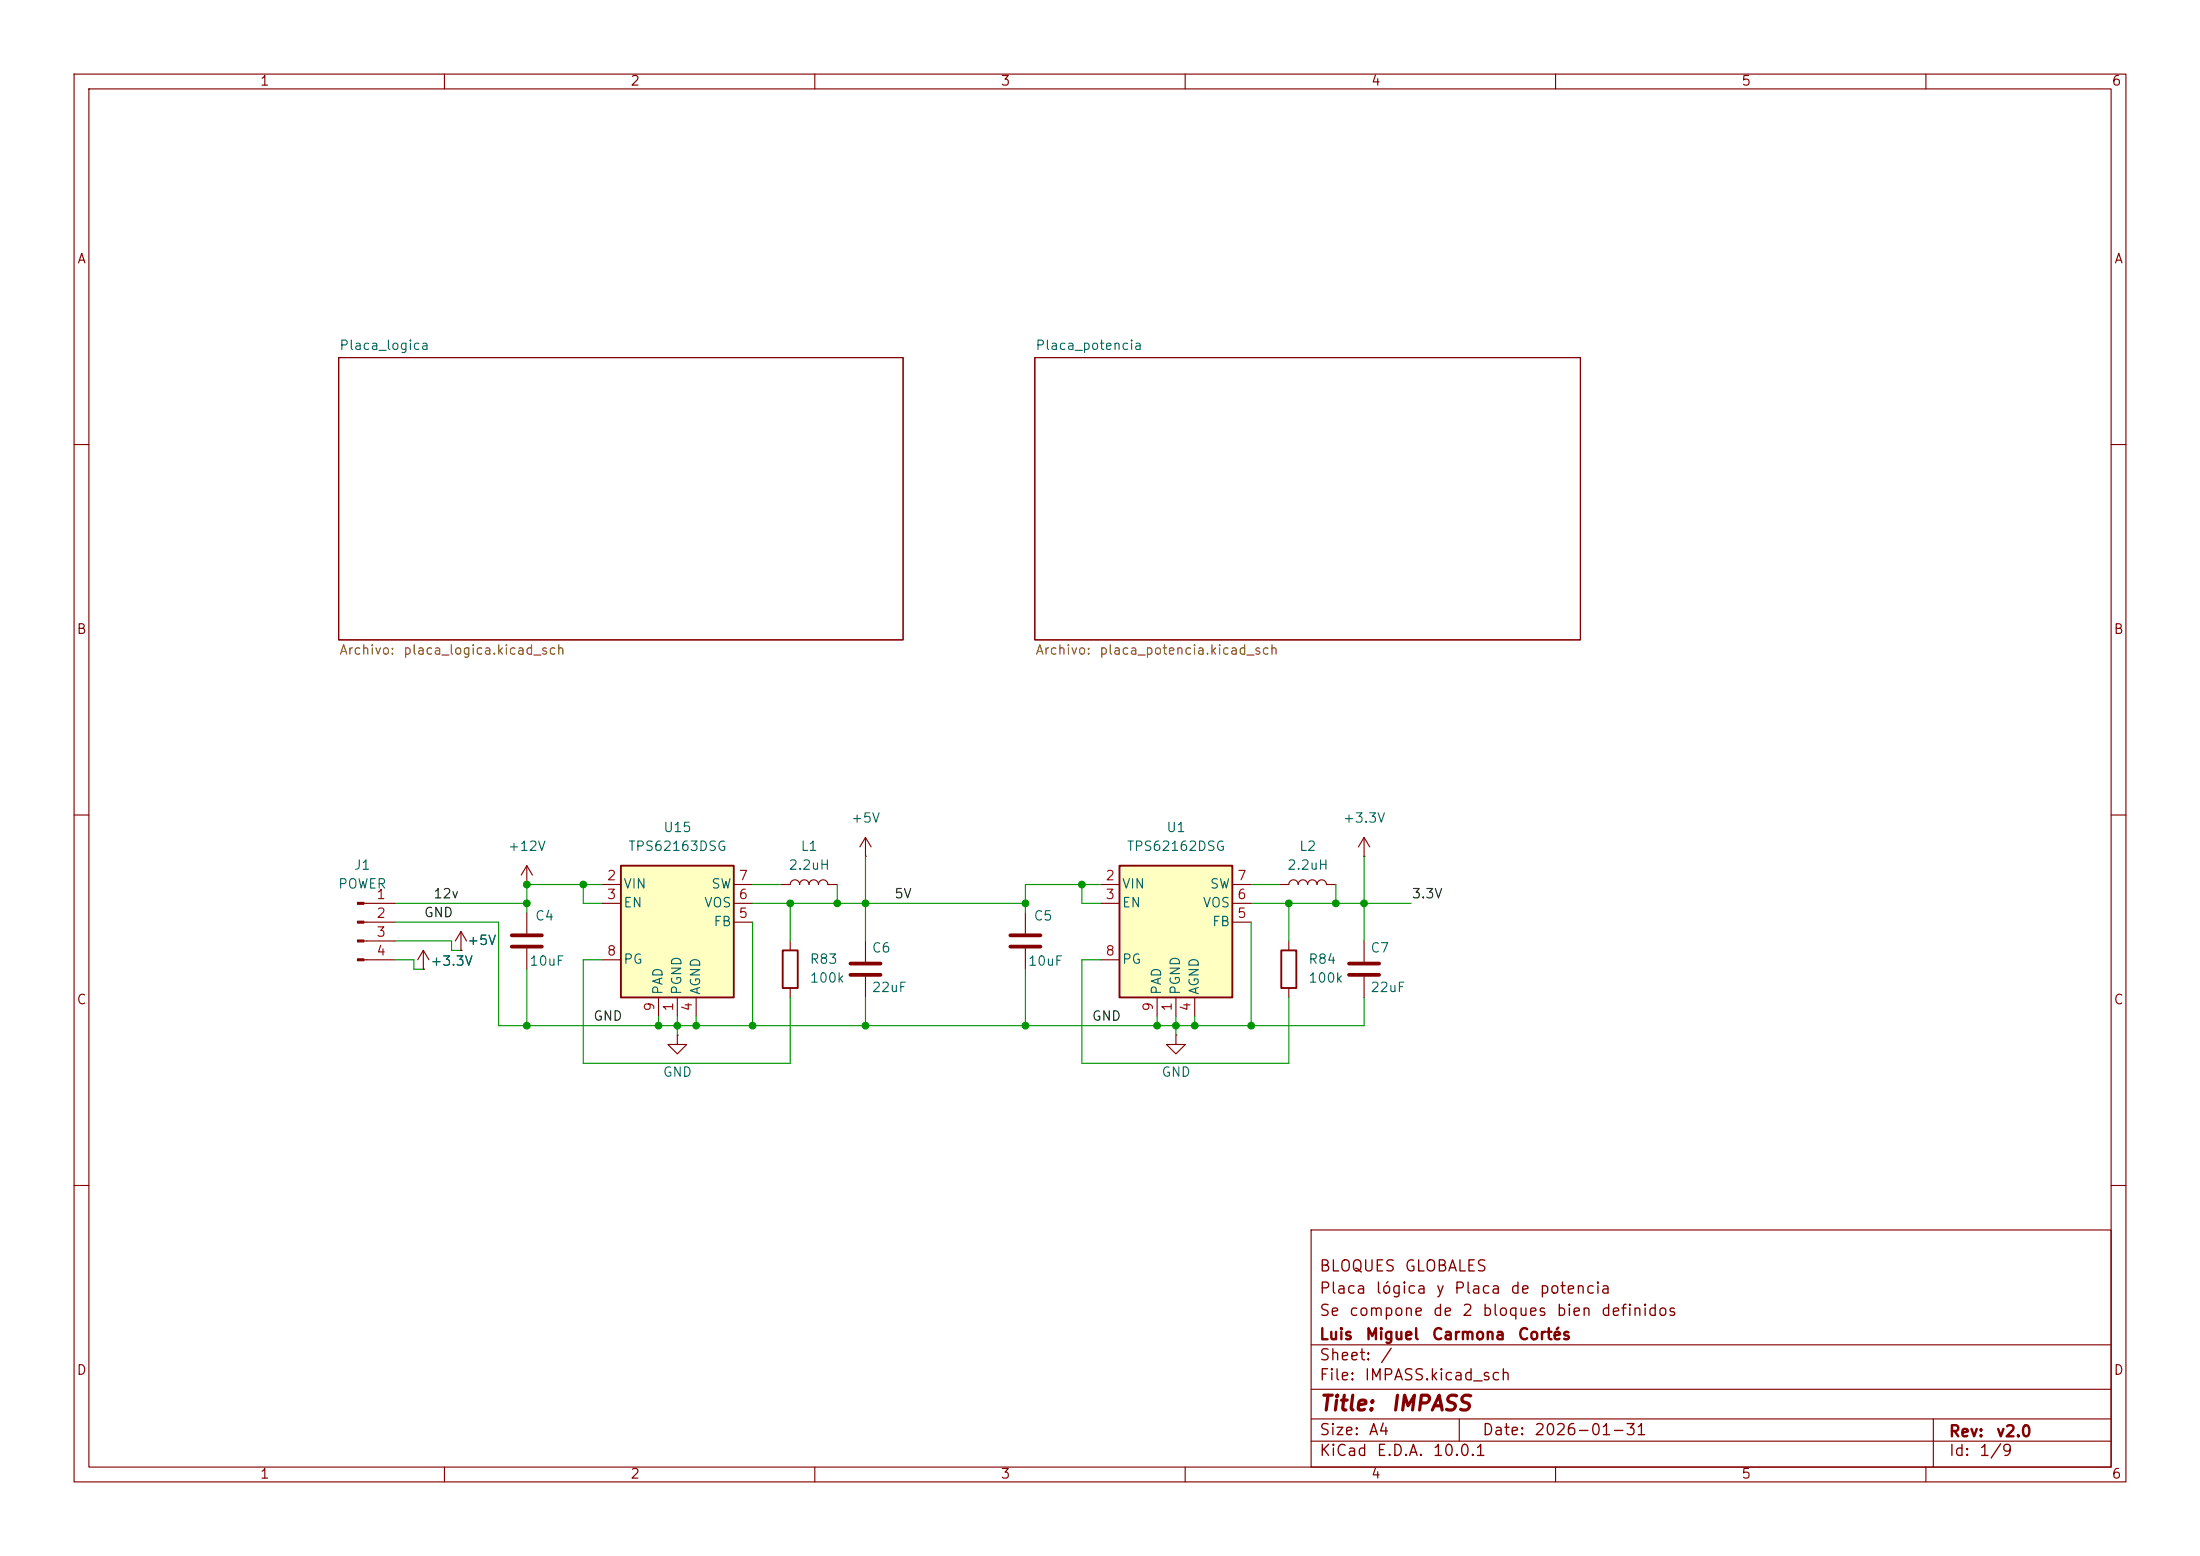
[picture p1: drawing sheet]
(kicad_sch
 (version 20260306)
 (generator "eeschema")
 (generator_version "10.0")
 (paper "A4")
 (title_block
  (title "IMPASS ")
  (date "2026-01-31")
  (rev "v2.0")
  (company "Luis Miguel Carmona Cortés")
  (comment 1 "Se compone de 2 bloques bien definidos")
  (comment 2 "Placa lógica y Placa de potencia")
  (comment 3 "BLOQUES GLOBALES"))
 (lib_symbols
  (symbol "Connector:Conn_01x04_Pin"
   (pin_names
    (offset 1.016) (hide yes)) (exclude_from_sim no) (in_bom yes) (on_board yes)
   (in_pos_files yes)
   (duplicate_pin_numbers_are_jumpers no)
   (property "Reference" "J" (at 0 5.08 0) (show_name no) (do_not_autoplace no) (effects (font (size 1.27 1.27))))
   (property "Value" "Conn_01x04_Pin" (at 0 -7.62 0) (show_name no) (do_not_autoplace no) (effects (font (size 1.27 1.27))))
   (property "Footprint" "" (at 0 0 0) (show_name no) (do_not_autoplace no) (hide yes) (effects (font (size 1.27 1.27))))
   (property "Datasheet" "" (at 0 0 0) (show_name no) (do_not_autoplace no) (hide yes) (effects (font (size 1.27 1.27))))
   (property "Description" "Generic connector, single row, 01x04, script generated" (at 0 0 0) (show_name no) (do_not_autoplace no) (hide yes) (effects (font (size 1.27 1.27))))
   (property "ki_locked" "" (at 0 0 0) (show_name no) (do_not_autoplace no) (effects (font (size 1.27 1.27))))
   (symbol "Conn_01x04_Pin_1_1"
    (rectangle (start 0.8636 2.667) (end 0 2.413) (stroke (width 0.1524) (type default)) (fill (type outline)))
    (rectangle (start 0.8636 0.127) (end 0 -0.127) (stroke (width 0.1524) (type default)) (fill (type outline)))
    (rectangle (start 0.8636 -2.413) (end 0 -2.667) (stroke (width 0.1524) (type default)) (fill (type outline)))
    (rectangle (start 0.8636 -4.953) (end 0 -5.207) (stroke (width 0.1524) (type default)) (fill (type outline)))
    (polyline (pts (xy 1.27 2.54) (xy 0.8636 2.54)) (stroke (width 0.1524) (type default)) (fill (type none)))
    (polyline (pts (xy 1.27 0) (xy 0.8636 0)) (stroke (width 0.1524) (type default)) (fill (type none)))
    (polyline (pts (xy 1.27 -2.54) (xy 0.8636 -2.54)) (stroke (width 0.1524) (type default)) (fill (type none)))
    (polyline (pts (xy 1.27 -5.08) (xy 0.8636 -5.08)) (stroke (width 0.1524) (type default)) (fill (type none)))
    (pin passive line (at 5.08 2.54 180) (length 3.81) (name "Pin_1" (effects (font (size 1.27 1.27)))) (number "1" (effects (font (size 1.27 1.27)))))
    (pin passive line (at 5.08 0 180) (length 3.81) (name "Pin_2" (effects (font (size 1.27 1.27)))) (number "2" (effects (font (size 1.27 1.27)))))
    (pin passive line (at 5.08 -2.54 180) (length 3.81) (name "Pin_3" (effects (font (size 1.27 1.27)))) (number "3" (effects (font (size 1.27 1.27)))))
    (pin passive line (at 5.08 -5.08 180) (length 3.81) (name "Pin_4" (effects (font (size 1.27 1.27)))) (number "4" (effects (font (size 1.27 1.27))))))
   (embedded_fonts no))
  (symbol "Device:C"
   (pin_numbers (hide yes))
   (pin_names
    (offset 0.254)) (exclude_from_sim no) (in_bom yes) (on_board yes)
   (in_pos_files yes)
   (duplicate_pin_numbers_are_jumpers no)
   (property "Reference" "C" (at 0.635 2.54 0) (show_name no) (do_not_autoplace no) (effects (font (size 1.27 1.27)) (justify left)))
   (property "Value" "C" (at 0.635 -2.54 0) (show_name no) (do_not_autoplace no) (effects (font (size 1.27 1.27)) (justify left)))
   (property "Footprint" "" (at 0.9652 -3.81 0) (show_name no) (do_not_autoplace no) (hide yes) (effects (font (size 1.27 1.27))))
   (property "Datasheet" "" (at 0 0 0) (show_name no) (do_not_autoplace no) (hide yes) (effects (font (size 1.27 1.27))))
   (property "Description" "Unpolarized capacitor" (at 0 0 0) (show_name no) (do_not_autoplace no) (hide yes) (effects (font (size 1.27 1.27))))
   (symbol "C_0_1"
    (polyline (pts (xy -2.032 0.762) (xy 2.032 0.762)) (stroke (width 0.508) (type default)) (fill (type none)))
    (polyline (pts (xy -2.032 -0.762) (xy 2.032 -0.762)) (stroke (width 0.508) (type default)) (fill (type none))))
   (symbol "C_1_1"
    (pin passive line (at 0 3.81 270) (length 2.794) (name "" (effects (font (size 1.27 1.27)))) (number "1" (effects (font (size 1.27 1.27)))))
    (pin passive line (at 0 -3.81 90) (length 2.794) (name "" (effects (font (size 1.27 1.27)))) (number "2" (effects (font (size 1.27 1.27))))))
   (embedded_fonts no))
  (symbol "Device:L"
   (pin_numbers (hide yes))
   (pin_names
    (offset 1.016) (hide yes)) (exclude_from_sim no) (in_bom yes) (on_board yes)
   (in_pos_files yes)
   (duplicate_pin_numbers_are_jumpers no)
   (property "Reference" "L" (at -1.27 0 90) (show_name no) (do_not_autoplace no) (effects (font (size 1.27 1.27))))
   (property "Value" "L" (at 1.905 0 90) (show_name no) (do_not_autoplace no) (effects (font (size 1.27 1.27))))
   (property "Footprint" "" (at 0 0 0) (show_name no) (do_not_autoplace no) (hide yes) (effects (font (size 1.27 1.27))))
   (property "Datasheet" "" (at 0 0 0) (show_name no) (do_not_autoplace no) (hide yes) (effects (font (size 1.27 1.27))))
   (property "Description" "Inductor" (at 0 0 0) (show_name no) (do_not_autoplace no) (hide yes) (effects (font (size 1.27 1.27))))
   (symbol "L_0_1"
    (arc (start 0 2.54) (mid 0.6323 1.905) (end 0 1.27) (stroke (width 0) (type default)) (fill (type none)))
    (arc (start 0 1.27) (mid 0.6323 0.635) (end 0 0) (stroke (width 0) (type default)) (fill (type none)))
    (arc (start 0 0) (mid 0.6323 -0.635) (end 0 -1.27) (stroke (width 0) (type default)) (fill (type none)))
    (arc (start 0 -1.27) (mid 0.6323 -1.905) (end 0 -2.54) (stroke (width 0) (type default)) (fill (type none))))
   (symbol "L_1_1"
    (pin passive line (at 0 3.81 270) (length 1.27) (name "1" (effects (font (size 1.27 1.27)))) (number "1" (effects (font (size 1.27 1.27)))))
    (pin passive line (at 0 -3.81 90) (length 1.27) (name "2" (effects (font (size 1.27 1.27)))) (number "2" (effects (font (size 1.27 1.27))))))
   (embedded_fonts no))
  (symbol "Device:R"
   (pin_numbers (hide yes))
   (pin_names
    (offset 0)) (exclude_from_sim no) (in_bom yes) (on_board yes)
   (in_pos_files yes)
   (duplicate_pin_numbers_are_jumpers no)
   (property "Reference" "R" (at 2.032 0 90) (show_name no) (do_not_autoplace no) (effects (font (size 1.27 1.27))))
   (property "Value" "R" (at 0 0 90) (show_name no) (do_not_autoplace no) (effects (font (size 1.27 1.27))))
   (property "Footprint" "" (at -1.778 0 90) (show_name no) (do_not_autoplace no) (hide yes) (effects (font (size 1.27 1.27))))
   (property "Datasheet" "" (at 0 0 0) (show_name no) (do_not_autoplace no) (hide yes) (effects (font (size 1.27 1.27))))
   (property "Description" "Resistor" (at 0 0 0) (show_name no) (do_not_autoplace no) (hide yes) (effects (font (size 1.27 1.27))))
   (symbol "R_0_1"
    (rectangle (start -1.016 -2.54) (end 1.016 2.54) (stroke (width 0.254) (type default)) (fill (type none))))
   (symbol "R_1_1"
    (pin passive line (at 0 3.81 270) (length 1.27) (name "" (effects (font (size 1.27 1.27)))) (number "1" (effects (font (size 1.27 1.27)))))
    (pin passive line (at 0 -3.81 90) (length 1.27) (name "" (effects (font (size 1.27 1.27)))) (number "2" (effects (font (size 1.27 1.27))))))
   (embedded_fonts no))
  (symbol "Regulator_Switching:TPS62162DSG"
   (pin_names
    (offset 0.254)) (exclude_from_sim no) (in_bom yes) (on_board yes)
   (in_pos_files yes)
   (duplicate_pin_numbers_are_jumpers no)
   (property "Reference" "U" (at -7.62 11.43 0) (show_name no) (do_not_autoplace no) (effects (font (size 1.27 1.27)) (justify left)))
   (property "Value" "TPS62162DSG" (at -1.27 11.43 0) (show_name no) (do_not_autoplace no) (effects (font (size 1.27 1.27)) (justify left)))
   (property "Footprint" "Package_SON:WSON-8-1EP_2x2mm_P0.5mm_EP0.9x1.6mm_ThermalVias" (at 3.81 -8.89 0) (show_name no) (do_not_autoplace no) (hide yes) (effects (font (size 1.27 1.27)) (justify left)))
   (property "Datasheet" "http://www.ti.com/lit/ds/symlink/tps62160.pdf" (at 0 13.97 0) (show_name no) (do_not_autoplace no) (hide yes) (effects (font (size 1.27 1.27))))
   (property "Description" "1A Step-Down Converter with DCS-Control, fixed 3.3V output, 3-17V input voltage, WSON-8" (at 0 0 0) (show_name no) (do_not_autoplace no) (hide yes) (effects (font (size 1.27 1.27))))
   (symbol "TPS62162DSG_0_1"
    (rectangle (start -7.62 10.16) (end 7.62 -7.62) (stroke (width 0.254) (type default)) (fill (type background))))
   (symbol "TPS62162DSG_1_1"
    (pin power_in line (at 0 -10.16 90) (length 2.54) (name "PGND" (effects (font (size 1.27 1.27)))) (number "1" (effects (font (size 1.27 1.27)))))
    (pin power_in line (at -10.16 7.62 0) (length 2.54) (name "VIN" (effects (font (size 1.27 1.27)))) (number "2" (effects (font (size 1.27 1.27)))))
    (pin input line (at -10.16 5.08 0) (length 2.54) (name "EN" (effects (font (size 1.27 1.27)))) (number "3" (effects (font (size 1.27 1.27)))))
    (pin power_in line (at 2.54 -10.16 90) (length 2.54) (name "AGND" (effects (font (size 1.27 1.27)))) (number "4" (effects (font (size 1.27 1.27)))))
    (pin input line (at 10.16 2.54 180) (length 2.54) (name "FB" (effects (font (size 1.27 1.27)))) (number "5" (effects (font (size 1.27 1.27)))))
    (pin input line (at 10.16 5.08 180) (length 2.54) (name "VOS" (effects (font (size 1.27 1.27)))) (number "6" (effects (font (size 1.27 1.27)))))
    (pin output line (at 10.16 7.62 180) (length 2.54) (name "SW" (effects (font (size 1.27 1.27)))) (number "7" (effects (font (size 1.27 1.27)))))
    (pin open_collector line (at -10.16 -2.54 0) (length 2.54) (name "PG" (effects (font (size 1.27 1.27)))) (number "8" (effects (font (size 1.27 1.27)))))
    (pin power_in line (at -2.54 -10.16 90) (length 2.54) (name "PAD" (effects (font (size 1.27 1.27)))) (number "9" (effects (font (size 1.27 1.27))))))
   (embedded_fonts no))
  (symbol "Regulator_Switching:TPS62163DSG"
   (pin_names
    (offset 0.254)) (exclude_from_sim no) (in_bom yes) (on_board yes)
   (in_pos_files yes)
   (duplicate_pin_numbers_are_jumpers no)
   (property "Reference" "U" (at -7.62 11.43 0) (show_name no) (do_not_autoplace no) (effects (font (size 1.27 1.27)) (justify left)))
   (property "Value" "TPS62163DSG" (at -1.27 11.43 0) (show_name no) (do_not_autoplace no) (effects (font (size 1.27 1.27)) (justify left)))
   (property "Footprint" "Package_SON:WSON-8-1EP_2x2mm_P0.5mm_EP0.9x1.6mm_ThermalVias" (at 3.81 -8.89 0) (show_name no) (do_not_autoplace no) (hide yes) (effects (font (size 1.27 1.27)) (justify left)))
   (property "Datasheet" "http://www.ti.com/lit/ds/symlink/tps62160.pdf" (at 0 13.97 0) (show_name no) (do_not_autoplace no) (hide yes) (effects (font (size 1.27 1.27))))
   (property "Description" "1A Step-Down Converter with DCS-Control, fixed 5.0V output, 3-17V input voltage, WSON-8" (at 0 0 0) (show_name no) (do_not_autoplace no) (hide yes) (effects (font (size 1.27 1.27))))
   (symbol "TPS62163DSG_0_1"
    (rectangle (start -7.62 10.16) (end 7.62 -7.62) (stroke (width 0.254) (type default)) (fill (type background))))
   (symbol "TPS62163DSG_1_1"
    (pin power_in line (at 0 -10.16 90) (length 2.54) (name "PGND" (effects (font (size 1.27 1.27)))) (number "1" (effects (font (size 1.27 1.27)))))
    (pin power_in line (at -10.16 7.62 0) (length 2.54) (name "VIN" (effects (font (size 1.27 1.27)))) (number "2" (effects (font (size 1.27 1.27)))))
    (pin input line (at -10.16 5.08 0) (length 2.54) (name "EN" (effects (font (size 1.27 1.27)))) (number "3" (effects (font (size 1.27 1.27)))))
    (pin power_in line (at 2.54 -10.16 90) (length 2.54) (name "AGND" (effects (font (size 1.27 1.27)))) (number "4" (effects (font (size 1.27 1.27)))))
    (pin input line (at 10.16 2.54 180) (length 2.54) (name "FB" (effects (font (size 1.27 1.27)))) (number "5" (effects (font (size 1.27 1.27)))))
    (pin input line (at 10.16 5.08 180) (length 2.54) (name "VOS" (effects (font (size 1.27 1.27)))) (number "6" (effects (font (size 1.27 1.27)))))
    (pin output line (at 10.16 7.62 180) (length 2.54) (name "SW" (effects (font (size 1.27 1.27)))) (number "7" (effects (font (size 1.27 1.27)))))
    (pin open_collector line (at -10.16 -2.54 0) (length 2.54) (name "PG" (effects (font (size 1.27 1.27)))) (number "8" (effects (font (size 1.27 1.27)))))
    (pin power_in line (at -2.54 -10.16 90) (length 2.54) (name "PAD" (effects (font (size 1.27 1.27)))) (number "9" (effects (font (size 1.27 1.27))))))
   (embedded_fonts no))
  (symbol "power:+3.3V"
   (power global)
   (pin_numbers (hide yes))
   (pin_names
    (offset 0) (hide yes)) (exclude_from_sim no) (in_bom yes) (on_board yes)
   (in_pos_files yes)
   (duplicate_pin_numbers_are_jumpers no)
   (property "Reference" "#PWR" (at 0 -3.81 0) (show_name no) (do_not_autoplace no) (hide yes) (effects (font (size 1.27 1.27))))
   (property "Value" "+3.3V" (at 0 3.556 0) (show_name no) (do_not_autoplace no) (effects (font (size 1.27 1.27))))
   (property "Footprint" "" (at 0 0 0) (show_name no) (do_not_autoplace no) (hide yes) (effects (font (size 1.27 1.27))))
   (property "Datasheet" "" (at 0 0 0) (show_name no) (do_not_autoplace no) (hide yes) (effects (font (size 1.27 1.27))))
   (property "Description" "Power symbol creates a global label with name \"+3.3V\"" (at 0 0 0) (show_name no) (do_not_autoplace no) (hide yes) (effects (font (size 1.27 1.27))))
   (symbol "+3.3V_0_1"
    (polyline (pts (xy -0.762 1.27) (xy 0 2.54)) (stroke (width 0) (type default)) (fill (type none)))
    (polyline (pts (xy 0 2.54) (xy 0.762 1.27)) (stroke (width 0) (type default)) (fill (type none)))
    (polyline (pts (xy 0 0) (xy 0 2.54)) (stroke (width 0) (type default)) (fill (type none))))
   (symbol "+3.3V_1_1"
    (pin power_in line (at 0 0 90) (length 0) (name "" (effects (font (size 1.27 1.27)))) (number "1" (effects (font (size 1.27 1.27))))))
   (embedded_fonts no))
  (symbol "power:+5V"
   (power global)
   (pin_numbers (hide yes))
   (pin_names
    (offset 0) (hide yes)) (exclude_from_sim no) (in_bom yes) (on_board yes)
   (in_pos_files yes)
   (duplicate_pin_numbers_are_jumpers no)
   (property "Reference" "#PWR" (at 0 -3.81 0) (show_name no) (do_not_autoplace no) (hide yes) (effects (font (size 1.27 1.27))))
   (property "Value" "+5V" (at 0 3.556 0) (show_name no) (do_not_autoplace no) (effects (font (size 1.27 1.27))))
   (property "Footprint" "" (at 0 0 0) (show_name no) (do_not_autoplace no) (hide yes) (effects (font (size 1.27 1.27))))
   (property "Datasheet" "" (at 0 0 0) (show_name no) (do_not_autoplace no) (hide yes) (effects (font (size 1.27 1.27))))
   (property "Description" "Power symbol creates a global label with name \"+5V\"" (at 0 0 0) (show_name no) (do_not_autoplace no) (hide yes) (effects (font (size 1.27 1.27))))
   (symbol "+5V_0_1"
    (polyline (pts (xy -0.762 1.27) (xy 0 2.54)) (stroke (width 0) (type default)) (fill (type none)))
    (polyline (pts (xy 0 2.54) (xy 0.762 1.27)) (stroke (width 0) (type default)) (fill (type none)))
    (polyline (pts (xy 0 0) (xy 0 2.54)) (stroke (width 0) (type default)) (fill (type none))))
   (symbol "+5V_1_1"
    (pin power_in line (at 0 0 90) (length 0) (name "" (effects (font (size 1.27 1.27)))) (number "1" (effects (font (size 1.27 1.27))))))
   (embedded_fonts no))
  (symbol "power:GND"
   (power global)
   (pin_numbers (hide yes))
   (pin_names
    (offset 0) (hide yes)) (exclude_from_sim no) (in_bom yes) (on_board yes)
   (in_pos_files yes)
   (duplicate_pin_numbers_are_jumpers no)
   (property "Reference" "#PWR" (at 0 -6.35 0) (show_name no) (do_not_autoplace no) (hide yes) (effects (font (size 1.27 1.27))))
   (property "Value" "GND" (at 0 -3.81 0) (show_name no) (do_not_autoplace no) (effects (font (size 1.27 1.27))))
   (property "Footprint" "" (at 0 0 0) (show_name no) (do_not_autoplace no) (hide yes) (effects (font (size 1.27 1.27))))
   (property "Datasheet" "" (at 0 0 0) (show_name no) (do_not_autoplace no) (hide yes) (effects (font (size 1.27 1.27))))
   (property "Description" "Power symbol creates a global label with name \"GND\" , ground" (at 0 0 0) (show_name no) (do_not_autoplace no) (hide yes) (effects (font (size 1.27 1.27))))
   (symbol "GND_0_1"
    (polyline (pts (xy 0 0) (xy 0 -1.27) (xy 1.27 -1.27) (xy 0 -2.54) (xy -1.27 -1.27) (xy 0 -1.27)) (stroke (width 0) (type default)) (fill (type none))))
   (symbol "GND_1_1"
    (pin power_in line (at 0 0 270) (length 0) (name "" (effects (font (size 1.27 1.27)))) (number "1" (effects (font (size 1.27 1.27))))))
   (embedded_fonts no)))
 (junction
  (at 146.05 119.38)
  (diameter 0)
  (color 0 0 0 0))
 (junction
  (at 158.75 138.43)
  (diameter 0)
  (color 0 0 0 0))
 (junction
  (at 71.12 121.92)
  (diameter 0)
  (color 0 0 0 0))
 (junction
  (at 101.6 138.43)
  (diameter 0)
  (color 0 0 0 0))
 (junction
  (at 113.03 121.92)
  (diameter 0)
  (color 0 0 0 0))
 (junction
  (at 93.98 138.43)
  (diameter 0)
  (color 0 0 0 0))
 (junction
  (at 106.68 121.92)
  (diameter 0)
  (color 0 0 0 0))
 (junction
  (at 71.12 119.38)
  (diameter 0)
  (color 0 0 0 0))
 (junction
  (at 71.12 138.43)
  (diameter 0)
  (color 0 0 0 0))
 (junction
  (at 173.99 121.92)
  (diameter 0)
  (color 0 0 0 0))
 (junction
  (at 161.29 138.43)
  (diameter 0)
  (color 0 0 0 0))
 (junction
  (at 168.91 138.43)
  (diameter 0)
  (color 0 0 0 0))
 (junction
  (at 78.74 119.38)
  (diameter 0)
  (color 0 0 0 0))
 (junction
  (at 88.9 138.43)
  (diameter 0)
  (color 0 0 0 0))
 (junction
  (at 180.34 121.92)
  (diameter 0)
  (color 0 0 0 0))
 (junction
  (at 91.44 138.43)
  (diameter 0)
  (color 0 0 0 0))
 (junction
  (at 138.43 138.43)
  (diameter 0)
  (color 0 0 0 0))
 (junction
  (at 184.15 121.92)
  (diameter 0)
  (color 0 0 0 0))
 (junction
  (at 116.84 121.92)
  (diameter 0)
  (color 0 0 0 0))
 (junction
  (at 138.43 121.92)
  (diameter 0)
  (color 0 0 0 0))
 (junction
  (at 156.21 138.43)
  (diameter 0)
  (color 0 0 0 0))
 (junction
  (at 116.84 138.43)
  (diameter 0)
  (color 0 0 0 0))
 (wire
  (pts (xy 113.03 121.92) (xy 106.68 121.92))
  (stroke (width 0) (type default)))
 (wire
  (pts (xy 146.05 143.51) (xy 146.05 129.54))
  (stroke (width 0) (type default)))
 (wire
  (pts (xy 184.15 121.92) (xy 190.5 121.92))
  (stroke (width 0) (type default)))
 (wire
  (pts (xy 78.74 121.92) (xy 78.74 119.38))
  (stroke (width 0) (type default)))
 (wire
  (pts (xy 180.34 121.92) (xy 184.15 121.92))
  (stroke (width 0) (type default)))
 (wire
  (pts (xy 158.75 137.16) (xy 158.75 138.43))
  (stroke (width 0) (type default)))
 (wire
  (pts (xy 156.21 138.43) (xy 158.75 138.43))
  (stroke (width 0) (type default)))
 (wire
  (pts (xy 146.05 129.54) (xy 148.59 129.54))
  (stroke (width 0) (type default)))
 (wire
  (pts (xy 116.84 134.62) (xy 116.84 138.43))
  (stroke (width 0) (type default)))
 (wire
  (pts (xy 173.99 134.62) (xy 173.99 143.51))
  (stroke (width 0) (type default)))
 (wire
  (pts (xy 88.9 137.16) (xy 88.9 138.43))
  (stroke (width 0) (type default)))
 (wire
  (pts (xy 161.29 137.16) (xy 161.29 138.43))
  (stroke (width 0) (type default)))
 (wire
  (pts (xy 161.29 138.43) (xy 168.91 138.43))
  (stroke (width 0) (type default)))
 (wire
  (pts (xy 168.91 124.46) (xy 168.91 138.43))
  (stroke (width 0) (type default)))
 (wire
  (pts (xy 138.43 121.92) (xy 138.43 123.19))
  (stroke (width 0) (type default)))
 (wire
  (pts (xy 146.05 121.92) (xy 146.05 119.38))
  (stroke (width 0) (type default)))
 (wire
  (pts (xy 138.43 130.81) (xy 138.43 138.43))
  (stroke (width 0) (type default)))
 (wire
  (pts (xy 158.75 138.43) (xy 161.29 138.43))
  (stroke (width 0) (type default)))
 (wire
  (pts (xy 67.31 124.46) (xy 53.34 124.46))
  (stroke (width 0) (type default)))
 (wire
  (pts (xy 184.15 134.62) (xy 184.15 138.43))
  (stroke (width 0) (type default)))
 (wire
  (pts (xy 93.98 137.16) (xy 93.98 138.43))
  (stroke (width 0) (type default)))
 (wire
  (pts (xy 138.43 138.43) (xy 156.21 138.43))
  (stroke (width 0) (type default)))
 (wire
  (pts (xy 71.12 138.43) (xy 88.9 138.43))
  (stroke (width 0) (type default)))
 (wire
  (pts (xy 60.96 128.27) (xy 60.96 127))
  (stroke (width 0) (type default)))
 (wire
  (pts (xy 168.91 138.43) (xy 184.15 138.43))
  (stroke (width 0) (type default)))
 (wire
  (pts (xy 55.88 130.81) (xy 57.15 130.81))
  (stroke (width 0) (type default)))
 (wire
  (pts (xy 71.12 138.43) (xy 67.31 138.43))
  (stroke (width 0) (type default)))
 (wire
  (pts (xy 184.15 115.57) (xy 184.15 121.92))
  (stroke (width 0) (type default)))
 (wire
  (pts (xy 91.44 137.16) (xy 91.44 138.43))
  (stroke (width 0) (type default)))
 (wire
  (pts (xy 88.9 138.43) (xy 91.44 138.43))
  (stroke (width 0) (type default)))
 (wire
  (pts (xy 116.84 121.92) (xy 138.43 121.92))
  (stroke (width 0) (type default)))
 (wire
  (pts (xy 180.34 119.38) (xy 180.34 121.92))
  (stroke (width 0) (type default)))
 (wire
  (pts (xy 81.28 119.38) (xy 78.74 119.38))
  (stroke (width 0) (type default)))
 (wire
  (pts (xy 106.68 143.51) (xy 78.74 143.51))
  (stroke (width 0) (type default)))
 (wire
  (pts (xy 71.12 130.81) (xy 71.12 138.43))
  (stroke (width 0) (type default)))
 (wire
  (pts (xy 173.99 143.51) (xy 146.05 143.51))
  (stroke (width 0) (type default)))
 (wire
  (pts (xy 173.99 121.92) (xy 168.91 121.92))
  (stroke (width 0) (type default)))
 (wire
  (pts (xy 67.31 124.46) (xy 67.31 138.43))
  (stroke (width 0) (type default)))
 (wire
  (pts (xy 158.75 139.7) (xy 158.75 138.43))
  (stroke (width 0) (type default)))
 (wire
  (pts (xy 101.6 138.43) (xy 116.84 138.43))
  (stroke (width 0) (type default)))
 (wire
  (pts (xy 106.68 121.92) (xy 101.6 121.92))
  (stroke (width 0) (type default)))
 (wire
  (pts (xy 173.99 127) (xy 173.99 121.92))
  (stroke (width 0) (type default)))
 (wire
  (pts (xy 116.84 115.57) (xy 116.84 121.92))
  (stroke (width 0) (type default)))
 (wire
  (pts (xy 101.6 124.46) (xy 101.6 138.43))
  (stroke (width 0) (type default)))
 (wire
  (pts (xy 113.03 119.38) (xy 113.03 121.92))
  (stroke (width 0) (type default)))
 (wire
  (pts (xy 184.15 121.92) (xy 184.15 127))
  (stroke (width 0) (type default)))
 (wire
  (pts (xy 146.05 121.92) (xy 148.59 121.92))
  (stroke (width 0) (type default)))
 (wire
  (pts (xy 93.98 138.43) (xy 101.6 138.43))
  (stroke (width 0) (type default)))
 (wire
  (pts (xy 148.59 119.38) (xy 146.05 119.38))
  (stroke (width 0) (type default)))
 (wire
  (pts (xy 62.23 128.27) (xy 60.96 128.27))
  (stroke (width 0) (type default)))
 (wire
  (pts (xy 168.91 119.38) (xy 172.72 119.38))
  (stroke (width 0) (type default)))
 (wire
  (pts (xy 91.44 138.43) (xy 93.98 138.43))
  (stroke (width 0) (type default)))
 (wire
  (pts (xy 78.74 121.92) (xy 81.28 121.92))
  (stroke (width 0) (type default)))
 (wire
  (pts (xy 116.84 138.43) (xy 138.43 138.43))
  (stroke (width 0) (type default)))
 (wire
  (pts (xy 146.05 119.38) (xy 138.43 119.38))
  (stroke (width 0) (type default)))
 (wire
  (pts (xy 106.68 134.62) (xy 106.68 143.51))
  (stroke (width 0) (type default)))
 (wire
  (pts (xy 180.34 121.92) (xy 173.99 121.92))
  (stroke (width 0) (type default)))
 (wire
  (pts (xy 78.74 129.54) (xy 81.28 129.54))
  (stroke (width 0) (type default)))
 (wire
  (pts (xy 113.03 121.92) (xy 116.84 121.92))
  (stroke (width 0) (type default)))
 (wire
  (pts (xy 71.12 119.38) (xy 71.12 121.92))
  (stroke (width 0) (type default)))
 (wire
  (pts (xy 60.96 127) (xy 53.34 127))
  (stroke (width 0) (type default)))
 (wire
  (pts (xy 78.74 119.38) (xy 71.12 119.38))
  (stroke (width 0) (type default)))
 (wire
  (pts (xy 78.74 143.51) (xy 78.74 129.54))
  (stroke (width 0) (type default)))
 (wire
  (pts (xy 106.68 127) (xy 106.68 121.92))
  (stroke (width 0) (type default)))
 (wire
  (pts (xy 138.43 119.38) (xy 138.43 121.92))
  (stroke (width 0) (type default)))
 (wire
  (pts (xy 55.88 130.81) (xy 55.88 129.54))
  (stroke (width 0) (type default)))
 (wire
  (pts (xy 55.88 129.54) (xy 53.34 129.54))
  (stroke (width 0) (type default)))
 (wire
  (pts (xy 91.44 139.7) (xy 91.44 138.43))
  (stroke (width 0) (type default)))
 (wire
  (pts (xy 71.12 121.92) (xy 71.12 123.19))
  (stroke (width 0) (type default)))
 (wire
  (pts (xy 116.84 121.92) (xy 116.84 127))
  (stroke (width 0) (type default)))
 (wire
  (pts (xy 101.6 119.38) (xy 105.41 119.38))
  (stroke (width 0) (type default)))
 (wire
  (pts (xy 156.21 137.16) (xy 156.21 138.43))
  (stroke (width 0) (type default)))
 (wire
  (pts (xy 53.34 121.92) (xy 71.12 121.92))
  (stroke (width 0) (type default)))
 (label "5V"
  (at 120.65 121.92 0)
  (effects (font (size 1.27 1.27)) (justify left bottom)))
 (label "GND"
  (at 57.15 124.46 0)
  (effects (font (size 1.27 1.27)) (justify left bottom)))
 (label "3.3V"
  (at 190.5 121.92 0)
  (effects (font (size 1.27 1.27)) (justify left bottom)))
 (label "12v"
  (at 58.42 121.92 0)
  (effects (font (size 1.27 1.27)) (justify left bottom)))
 (label "GND"
  (at 80.01 138.43 0)
  (effects (font (size 1.27 1.27)) (justify left bottom)))
 (label "GND"
  (at 147.32 138.43 0)
  (effects (font (size 1.27 1.27)) (justify left bottom)))
 (symbol
  (lib_id "Device:R")
  (at 106.68 130.81 0)
  (unit 1)
  (body_style 1)
  (exclude_from_sim no)
  (in_bom yes)
  (on_board yes)
  (in_pos_files yes)
  (dnp no)
  (fields_autoplaced yes)
  (property "Reference" "R83" (at 109.22 129.5399 0) (show_name no) (do_not_autoplace no) (effects (font (size 1.27 1.27)) (justify left)))
  (property "Value" "100k" (at 109.22 132.0799 0) (show_name no) (do_not_autoplace no) (effects (font (size 1.27 1.27)) (justify left)))
  (property "Footprint" "Resistor_SMD:R_0603_1608Metric" (at 104.902 130.81 90) (hide yes) (show_name no) (do_not_autoplace no) (effects (font (size 1.27 1.27))))
  (property "Datasheet" "" (at 106.68 130.81 0) (hide yes) (show_name no) (do_not_autoplace no) (effects (font (size 1.27 1.27))))
  (property "Description" "Resistor" (at 106.68 130.81 0) (hide yes) (show_name no) (do_not_autoplace no) (effects (font (size 1.27 1.27))))
  (pin "2")
  (pin "1"))
 (symbol
  (lib_id "Regulator_Switching:TPS62162DSG")
  (at 158.75 127 0)
  (unit 1)
  (body_style 1)
  (exclude_from_sim no)
  (in_bom yes)
  (on_board yes)
  (in_pos_files yes)
  (dnp no)
  (fields_autoplaced yes)
  (property "Reference" "U1" (at 158.75 111.76 0) (show_name no) (do_not_autoplace no) (effects (font (size 1.27 1.27))))
  (property "Value" "TPS62162DSG" (at 158.75 114.3 0) (show_name no) (do_not_autoplace no) (effects (font (size 1.27 1.27))))
  (property "Footprint" "Package_SON:WSON-8-1EP_2x2mm_P0.5mm_EP0.9x1.6mm_ThermalVias" (at 162.56 135.89 0) (hide yes) (show_name no) (do_not_autoplace no) (effects (font (size 1.27 1.27)) (justify left)))
  (property "Datasheet" "http://www.ti.com/lit/ds/symlink/tps62160.pdf" (at 158.75 113.03 0) (hide yes) (show_name no) (do_not_autoplace no) (effects (font (size 1.27 1.27))))
  (property "Description" "1A Step-Down Converter with DCS-Control, fixed 3.3V output, 3-17V input voltage, WSON-8" (at 158.75 127 0) (hide yes) (show_name no) (do_not_autoplace no) (effects (font (size 1.27 1.27))))
  (pin "2")
  (pin "4")
  (pin "9")
  (pin "1")
  (pin "3")
  (pin "7")
  (pin "8")
  (pin "6")
  (pin "5"))
 (symbol
  (lib_id "power:GND")
  (at 158.75 139.7 0)
  (unit 1)
  (body_style 1)
  (exclude_from_sim no)
  (in_bom yes)
  (on_board yes)
  (in_pos_files yes)
  (dnp no)
  (fields_autoplaced yes)
  (property "Reference" "#PWR059" (at 158.75 146.05 0) (hide yes) (show_name no) (do_not_autoplace no) (effects (font (size 1.27 1.27))))
  (property "Value" "GND" (at 158.75 144.78 0) (show_name no) (do_not_autoplace no) (effects (font (size 1.27 1.27))))
  (property "Footprint" "" (at 158.75 139.7 0) (hide yes) (show_name no) (do_not_autoplace no) (effects (font (size 1.27 1.27))))
  (property "Datasheet" "" (at 158.75 139.7 0) (hide yes) (show_name no) (do_not_autoplace no) (effects (font (size 1.27 1.27))))
  (property "Description" "Power symbol creates a global label with name \"GND\" , ground" (at 158.75 139.7 0) (hide yes) (show_name no) (do_not_autoplace no) (effects (font (size 1.27 1.27))))
  (pin "1"))
 (symbol
  (lib_id "power:+5V")
  (at 116.84 115.57 0)
  (unit 1)
  (body_style 1)
  (exclude_from_sim no)
  (in_bom yes)
  (on_board yes)
  (in_pos_files yes)
  (dnp no)
  (fields_autoplaced yes)
  (property "Reference" "#PWR58" (at 116.84 119.38 0) (hide yes) (show_name no) (do_not_autoplace no) (effects (font (size 1.27 1.27))))
  (property "Value" "+5V" (at 116.84 110.49 0) (show_name no) (do_not_autoplace no) (effects (font (size 1.27 1.27))))
  (property "Footprint" "" (at 116.84 115.57 0) (hide yes) (show_name no) (do_not_autoplace no) (effects (font (size 1.27 1.27))))
  (property "Datasheet" "" (at 116.84 115.57 0) (hide yes) (show_name no) (do_not_autoplace no) (effects (font (size 1.27 1.27))))
  (property "Description" "Power symbol creates a global label with name \"+5V\"" (at 116.84 115.57 0) (hide yes) (show_name no) (do_not_autoplace no) (effects (font (size 1.27 1.27))))
  (pin "1"))
 (symbol
  (lib_id "power:GND")
  (at 91.44 139.7 0)
  (unit 1)
  (body_style 1)
  (exclude_from_sim no)
  (in_bom yes)
  (on_board yes)
  (in_pos_files yes)
  (dnp no)
  (fields_autoplaced yes)
  (property "Reference" "#PWR56" (at 91.44 146.05 0) (hide yes) (show_name no) (do_not_autoplace no) (effects (font (size 1.27 1.27))))
  (property "Value" "GND" (at 91.44 144.78 0) (show_name no) (do_not_autoplace no) (effects (font (size 1.27 1.27))))
  (property "Footprint" "" (at 91.44 139.7 0) (hide yes) (show_name no) (do_not_autoplace no) (effects (font (size 1.27 1.27))))
  (property "Datasheet" "" (at 91.44 139.7 0) (hide yes) (show_name no) (do_not_autoplace no) (effects (font (size 1.27 1.27))))
  (property "Description" "Power symbol creates a global label with name \"GND\" , ground" (at 91.44 139.7 0) (hide yes) (show_name no) (do_not_autoplace no) (effects (font (size 1.27 1.27))))
  (pin "1"))
 (symbol
  (lib_id "power:+3.3V")
  (at 57.15 130.81 0)
  (unit 1)
  (body_style 1)
  (exclude_from_sim no)
  (in_bom yes)
  (on_board yes)
  (in_pos_files yes)
  (dnp no)
  (property "Reference" "#PWR1" (at 57.15 134.62 0) (hide yes) (show_name no) (do_not_autoplace no) (effects (font (size 1.27 1.27))))
  (property "Value" "+3.3V" (at 60.96 129.794 0) (show_name no) (do_not_autoplace no) (effects (font (size 1.27 1.27))))
  (property "Footprint" "" (at 57.15 130.81 0) (hide yes) (show_name no) (do_not_autoplace no) (effects (font (size 1.27 1.27))))
  (property "Datasheet" "" (at 57.15 130.81 0) (hide yes) (show_name no) (do_not_autoplace no) (effects (font (size 1.27 1.27))))
  (property "Description" "Power symbol creates a global label with name \"+3.3V\"" (at 57.15 130.81 0) (hide yes) (show_name no) (do_not_autoplace no) (effects (font (size 1.27 1.27))))
  (pin "1"))
 (symbol
  (lib_id "Device:C")
  (at 138.43 127 0)
  (unit 1)
  (body_style 1)
  (exclude_from_sim no)
  (in_bom yes)
  (on_board yes)
  (in_pos_files yes)
  (dnp no)
  (property "Reference" "C5" (at 139.446 123.698 0) (show_name no) (do_not_autoplace no) (effects (font (size 1.27 1.27)) (justify left)))
  (property "Value" "10uF" (at 138.684 129.794 0) (show_name no) (do_not_autoplace no) (effects (font (size 1.27 1.27)) (justify left)))
  (property "Footprint" "Capacitor_SMD:C_0805_2012Metric" (at 139.3952 130.81 0) (hide yes) (show_name no) (do_not_autoplace no) (effects (font (size 1.27 1.27))))
  (property "Datasheet" "" (at 138.43 127 0) (hide yes) (show_name no) (do_not_autoplace no) (effects (font (size 1.27 1.27))))
  (property "Description" "Unpolarized capacitor" (at 138.43 127 0) (hide yes) (show_name no) (do_not_autoplace no) (effects (font (size 1.27 1.27))))
  (pin "1")
  (pin "2"))
 (symbol
  (lib_id "Device:L")
  (at 109.22 119.38 90)
  (unit 1)
  (body_style 1)
  (exclude_from_sim no)
  (in_bom yes)
  (on_board yes)
  (in_pos_files yes)
  (dnp no)
  (fields_autoplaced yes)
  (property "Reference" "L1" (at 109.22 114.3 90) (show_name no) (do_not_autoplace no) (effects (font (size 1.27 1.27))))
  (property "Value" "2.2uH" (at 109.22 116.84 90) (show_name no) (do_not_autoplace no) (effects (font (size 1.27 1.27))))
  (property "Footprint" "Inductor_SMD:L_0603_1608Metric" (at 109.22 119.38 0) (hide yes) (show_name no) (do_not_autoplace no) (effects (font (size 1.27 1.27))))
  (property "Datasheet" "" (at 109.22 119.38 0) (hide yes) (show_name no) (do_not_autoplace no) (effects (font (size 1.27 1.27))))
  (property "Description" "Inductor" (at 109.22 119.38 0) (hide yes) (show_name no) (do_not_autoplace no) (effects (font (size 1.27 1.27))))
  (pin "2")
  (pin "1"))
 (symbol
  (lib_id "Device:R")
  (at 173.99 130.81 0)
  (unit 1)
  (body_style 1)
  (exclude_from_sim no)
  (in_bom yes)
  (on_board yes)
  (in_pos_files yes)
  (dnp no)
  (fields_autoplaced yes)
  (property "Reference" "R84" (at 176.53 129.5399 0) (show_name no) (do_not_autoplace no) (effects (font (size 1.27 1.27)) (justify left)))
  (property "Value" "100k" (at 176.53 132.0799 0) (show_name no) (do_not_autoplace no) (effects (font (size 1.27 1.27)) (justify left)))
  (property "Footprint" "Resistor_SMD:R_0603_1608Metric" (at 172.212 130.81 90) (hide yes) (show_name no) (do_not_autoplace no) (effects (font (size 1.27 1.27))))
  (property "Datasheet" "" (at 173.99 130.81 0) (hide yes) (show_name no) (do_not_autoplace no) (effects (font (size 1.27 1.27))))
  (property "Description" "Resistor" (at 173.99 130.81 0) (hide yes) (show_name no) (do_not_autoplace no) (effects (font (size 1.27 1.27))))
  (pin "2")
  (pin "1"))
 (symbol
  (lib_id "Device:L")
  (at 176.53 119.38 90)
  (unit 1)
  (body_style 1)
  (exclude_from_sim no)
  (in_bom yes)
  (on_board yes)
  (in_pos_files yes)
  (dnp no)
  (fields_autoplaced yes)
  (property "Reference" "L2" (at 176.53 114.3 90) (show_name no) (do_not_autoplace no) (effects (font (size 1.27 1.27))))
  (property "Value" "2.2uH" (at 176.53 116.84 90) (show_name no) (do_not_autoplace no) (effects (font (size 1.27 1.27))))
  (property "Footprint" "Inductor_SMD:L_0603_1608Metric" (at 176.53 119.38 0) (hide yes) (show_name no) (do_not_autoplace no) (effects (font (size 1.27 1.27))))
  (property "Datasheet" "" (at 176.53 119.38 0) (hide yes) (show_name no) (do_not_autoplace no) (effects (font (size 1.27 1.27))))
  (property "Description" "Inductor" (at 176.53 119.38 0) (hide yes) (show_name no) (do_not_autoplace no) (effects (font (size 1.27 1.27))))
  (pin "2")
  (pin "1"))
 (symbol
  (lib_id "power:+5V")
  (at 71.12 119.38 0)
  (unit 1)
  (body_style 1)
  (exclude_from_sim no)
  (in_bom yes)
  (on_board yes)
  (in_pos_files yes)
  (dnp no)
  (fields_autoplaced yes)
  (property "Reference" "#PWR060" (at 71.12 123.19 0) (hide yes) (show_name no) (do_not_autoplace no) (effects (font (size 1.27 1.27))))
  (property "Value" "+12V" (at 71.12 114.3 0) (show_name no) (do_not_autoplace no) (effects (font (size 1.27 1.27))))
  (property "Footprint" "" (at 71.12 119.38 0) (hide yes) (show_name no) (do_not_autoplace no) (effects (font (size 1.27 1.27))))
  (property "Datasheet" "" (at 71.12 119.38 0) (hide yes) (show_name no) (do_not_autoplace no) (effects (font (size 1.27 1.27))))
  (property "Description" "Power symbol creates a global label with name \"+5V\"" (at 71.12 119.38 0) (hide yes) (show_name no) (do_not_autoplace no) (effects (font (size 1.27 1.27))))
  (pin "1"))
 (symbol
  (lib_id "Connector:Conn_01x04_Pin")
  (at 48.26 124.46 0)
  (unit 1)
  (body_style 1)
  (exclude_from_sim no)
  (in_bom yes)
  (on_board yes)
  (in_pos_files yes)
  (dnp no)
  (fields_autoplaced yes)
  (property "Reference" "J1" (at 48.895 116.84 0) (show_name no) (do_not_autoplace no) (effects (font (size 1.27 1.27))))
  (property "Value" "POWER" (at 48.895 119.38 0) (show_name no) (do_not_autoplace no) (effects (font (size 1.27 1.27))))
  (property "Footprint" "Connector_PinHeader_2.54mm:PinHeader_1x04_P2.54mm_Vertical" (at 48.26 124.46 0) (hide yes) (show_name no) (do_not_autoplace no) (effects (font (size 1.27 1.27))))
  (property "Datasheet" "" (at 48.26 124.46 0) (hide yes) (show_name no) (do_not_autoplace no) (effects (font (size 1.27 1.27))))
  (property "Description" "Generic connector, single row, 01x04, script generated" (at 48.26 124.46 0) (hide yes) (show_name no) (do_not_autoplace no) (effects (font (size 1.27 1.27))))
  (pin "1")
  (pin "4")
  (pin "3")
  (pin "2"))
 (symbol
  (lib_id "Device:C")
  (at 116.84 130.81 0)
  (unit 1)
  (body_style 1)
  (exclude_from_sim no)
  (in_bom yes)
  (on_board yes)
  (in_pos_files yes)
  (dnp no)
  (property "Reference" "C6" (at 117.602 128.016 0) (show_name no) (do_not_autoplace no) (effects (font (size 1.27 1.27)) (justify left)))
  (property "Value" "22uF" (at 117.602 133.35 0) (show_name no) (do_not_autoplace no) (effects (font (size 1.27 1.27)) (justify left)))
  (property "Footprint" "Capacitor_SMD:C_0603_1608Metric" (at 117.8052 134.62 0) (hide yes) (show_name no) (do_not_autoplace no) (effects (font (size 1.27 1.27))))
  (property "Datasheet" "" (at 116.84 130.81 0) (hide yes) (show_name no) (do_not_autoplace no) (effects (font (size 1.27 1.27))))
  (property "Description" "Unpolarized capacitor" (at 116.84 130.81 0) (hide yes) (show_name no) (do_not_autoplace no) (effects (font (size 1.27 1.27))))
  (pin "1")
  (pin "2"))
 (symbol
  (lib_id "Device:C")
  (at 71.12 127 0)
  (unit 1)
  (body_style 1)
  (exclude_from_sim no)
  (in_bom yes)
  (on_board yes)
  (in_pos_files yes)
  (dnp no)
  (property "Reference" "C4" (at 72.136 123.698 0) (show_name no) (do_not_autoplace no) (effects (font (size 1.27 1.27)) (justify left)))
  (property "Value" "10uF" (at 71.374 129.794 0) (show_name no) (do_not_autoplace no) (effects (font (size 1.27 1.27)) (justify left)))
  (property "Footprint" "Capacitor_SMD:C_0805_2012Metric" (at 72.0852 130.81 0) (hide yes) (show_name no) (do_not_autoplace no) (effects (font (size 1.27 1.27))))
  (property "Datasheet" "" (at 71.12 127 0) (hide yes) (show_name no) (do_not_autoplace no) (effects (font (size 1.27 1.27))))
  (property "Description" "Unpolarized capacitor" (at 71.12 127 0) (hide yes) (show_name no) (do_not_autoplace no) (effects (font (size 1.27 1.27))))
  (pin "1")
  (pin "2"))
 (symbol
  (lib_id "Regulator_Switching:TPS62163DSG")
  (at 91.44 127 0)
  (unit 1)
  (body_style 1)
  (exclude_from_sim no)
  (in_bom yes)
  (on_board yes)
  (in_pos_files yes)
  (dnp no)
  (fields_autoplaced yes)
  (property "Reference" "U15" (at 91.44 111.76 0) (show_name no) (do_not_autoplace no) (effects (font (size 1.27 1.27))))
  (property "Value" "TPS62163DSG" (at 91.44 114.3 0) (show_name no) (do_not_autoplace no) (effects (font (size 1.27 1.27))))
  (property "Footprint" "Package_SON:WSON-8-1EP_2x2mm_P0.5mm_EP0.9x1.6mm_ThermalVias" (at 95.25 135.89 0) (hide yes) (show_name no) (do_not_autoplace no) (effects (font (size 1.27 1.27)) (justify left)))
  (property "Datasheet" "http://www.ti.com/lit/ds/symlink/tps62160.pdf" (at 91.44 113.03 0) (hide yes) (show_name no) (do_not_autoplace no) (effects (font (size 1.27 1.27))))
  (property "Description" "1A Step-Down Converter with DCS-Control, fixed 5.0V output, 3-17V input voltage, WSON-8" (at 91.44 127 0) (hide yes) (show_name no) (do_not_autoplace no) (effects (font (size 1.27 1.27))))
  (pin "2")
  (pin "6")
  (pin "7")
  (pin "4")
  (pin "9")
  (pin "8")
  (pin "3")
  (pin "1")
  (pin "5"))
 (symbol
  (lib_id "power:+3.3V")
  (at 184.15 115.57 0)
  (unit 1)
  (body_style 1)
  (exclude_from_sim no)
  (in_bom yes)
  (on_board yes)
  (in_pos_files yes)
  (dnp no)
  (fields_autoplaced yes)
  (property "Reference" "#PWR57" (at 184.15 119.38 0) (hide yes) (show_name no) (do_not_autoplace no) (effects (font (size 1.27 1.27))))
  (property "Value" "+3.3V" (at 184.15 110.49 0) (show_name no) (do_not_autoplace no) (effects (font (size 1.27 1.27))))
  (property "Footprint" "" (at 184.15 115.57 0) (hide yes) (show_name no) (do_not_autoplace no) (effects (font (size 1.27 1.27))))
  (property "Datasheet" "" (at 184.15 115.57 0) (hide yes) (show_name no) (do_not_autoplace no) (effects (font (size 1.27 1.27))))
  (property "Description" "Power symbol creates a global label with name \"+3.3V\"" (at 184.15 115.57 0) (hide yes) (show_name no) (do_not_autoplace no) (effects (font (size 1.27 1.27))))
  (pin "1"))
 (symbol
  (lib_id "Device:C")
  (at 184.15 130.81 0)
  (unit 1)
  (body_style 1)
  (exclude_from_sim no)
  (in_bom yes)
  (on_board yes)
  (in_pos_files yes)
  (dnp no)
  (property "Reference" "C7" (at 184.912 128.016 0) (show_name no) (do_not_autoplace no) (effects (font (size 1.27 1.27)) (justify left)))
  (property "Value" "22uF" (at 184.912 133.35 0) (show_name no) (do_not_autoplace no) (effects (font (size 1.27 1.27)) (justify left)))
  (property "Footprint" "Capacitor_SMD:C_0603_1608Metric" (at 185.1152 134.62 0) (hide yes) (show_name no) (do_not_autoplace no) (effects (font (size 1.27 1.27))))
  (property "Datasheet" "" (at 184.15 130.81 0) (hide yes) (show_name no) (do_not_autoplace no) (effects (font (size 1.27 1.27))))
  (property "Description" "Unpolarized capacitor" (at 184.15 130.81 0) (hide yes) (show_name no) (do_not_autoplace no) (effects (font (size 1.27 1.27))))
  (pin "1")
  (pin "2"))
 (symbol
  (lib_id "power:+5V")
  (at 62.23 128.27 0)
  (unit 1)
  (body_style 1)
  (exclude_from_sim no)
  (in_bom yes)
  (on_board yes)
  (in_pos_files yes)
  (dnp no)
  (property "Reference" "#PWR53" (at 62.23 132.08 0) (hide yes) (show_name no) (do_not_autoplace no) (effects (font (size 1.27 1.27))))
  (property "Value" "+5V" (at 65.024 127 0) (show_name no) (do_not_autoplace no) (effects (font (size 1.27 1.27))))
  (property "Footprint" "" (at 62.23 128.27 0) (hide yes) (show_name no) (do_not_autoplace no) (effects (font (size 1.27 1.27))))
  (property "Datasheet" "" (at 62.23 128.27 0) (hide yes) (show_name no) (do_not_autoplace no) (effects (font (size 1.27 1.27))))
  (property "Description" "Power symbol creates a global label with name \"+5V\"" (at 62.23 128.27 0) (hide yes) (show_name no) (do_not_autoplace no) (effects (font (size 1.27 1.27))))
  (pin "1"))
 (sheet
  (at 45.72 48.26)
  (size 76.2 38.1)
  (exclude_from_sim no)
  (in_bom yes)
  (on_board yes)
  (dnp no)
  (fields_autoplaced yes)
  (stroke (width 0.1524) (type solid))
  (fill (color 0 0 0 0))
  (property "Sheetname" "Placa_logica" (at 45.72 47.5484 0) (show_name no) (do_not_autoplace no) (effects (font (size 1.27 1.27)) (justify left bottom)))
  (property "Sheetfile" "placa_logica.kicad_sch" (at 45.72 86.9446 0) (show_name no) (do_not_autoplace no) (effects (font (size 1.27 1.27)) (justify left top))))
 (sheet
  (at 139.7 48.26)
  (size 73.66 38.1)
  (exclude_from_sim no)
  (in_bom yes)
  (on_board yes)
  (dnp no)
  (fields_autoplaced yes)
  (stroke (width 0.1524) (type solid))
  (fill (color 0 0 0 0))
  (property "Sheetname" "Placa_potencia" (at 139.7 47.5484 0) (show_name no) (do_not_autoplace no) (effects (font (size 1.27 1.27)) (justify left bottom)))
  (property "Sheetfile" "placa_potencia.kicad_sch" (at 139.7 86.9446 0) (show_name no) (do_not_autoplace no) (effects (font (size 1.27 1.27)) (justify left top))))
 (sheet_instances
  (path ""
   (page "1")))
 (embedded_fonts no))
